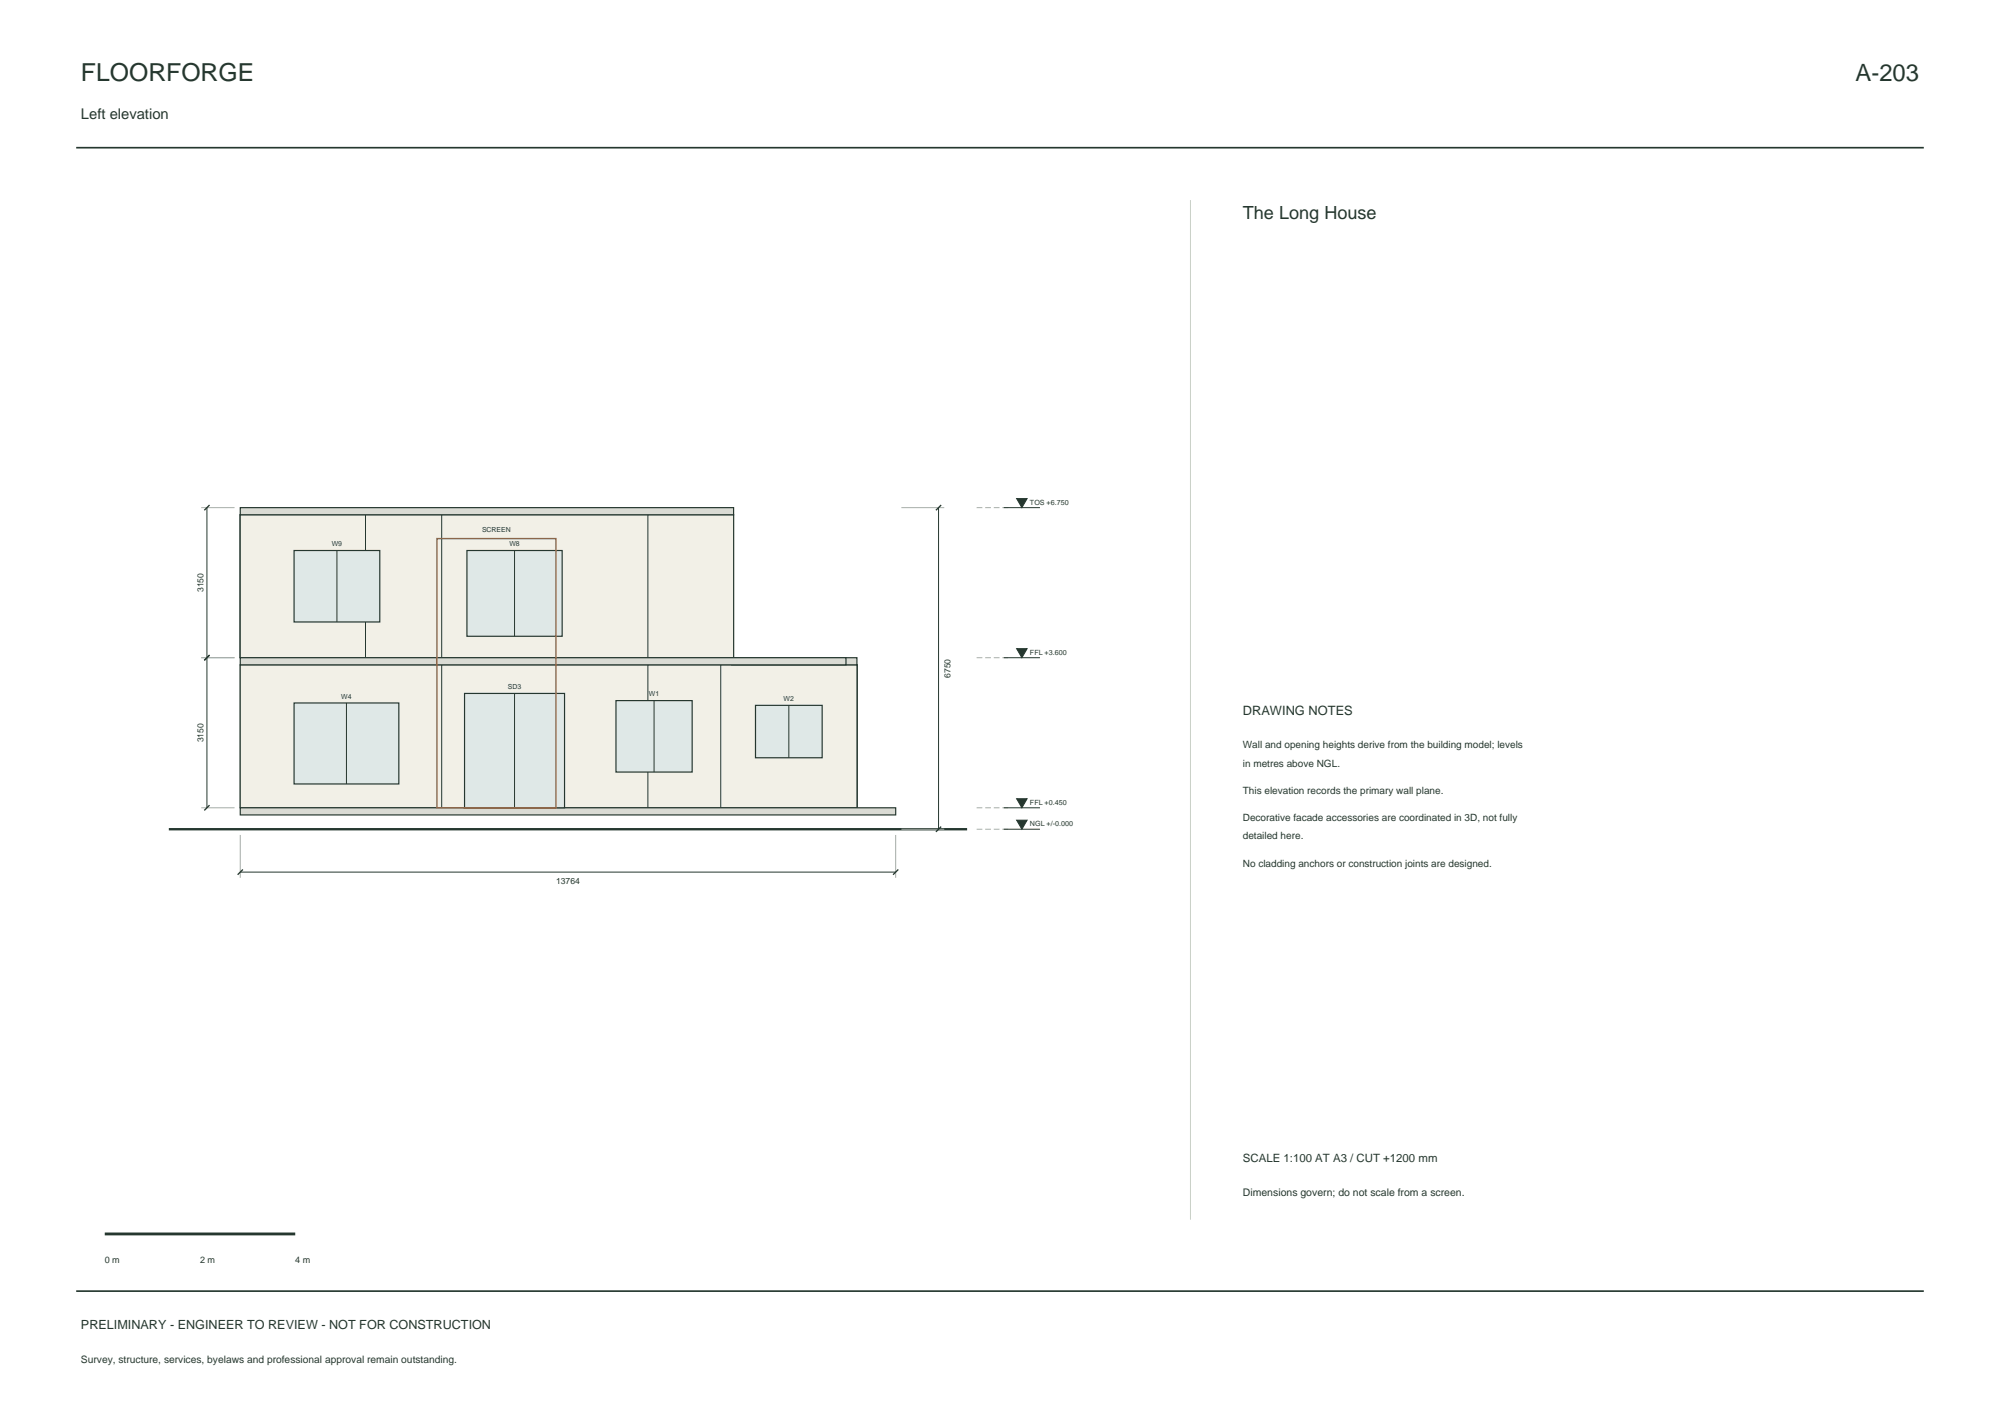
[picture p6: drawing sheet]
<svg xmlns="http://www.w3.org/2000/svg" width="420mm" height="297mm" viewBox="0 0 420 297" stroke-linecap="round" stroke-linejoin="round" font-family="sans-serif">
<path d="M16 31h388M16 271h388" fill="none" stroke="#25372f" stroke-width=".35"/>
<g fill="#f2f0e7" stroke="#25372f" stroke-width=".21">
<path d="M50.5 139.5h44.6v30h-44.6z" fill-rule="evenodd"/>
<path d="M50.5 139.5h2.3v30h-2.3z" fill-rule="evenodd"/>
<path d="M92.8 139.5h3.4v30h-3.4z" fill-rule="evenodd"/>
<path d="M93.9 139.5h28.3v30h-28.3z" fill-rule="evenodd"/>
<path d="M119.9 139.5h3.5v30h-3.5z" fill-rule="evenodd"/>
<path d="M92.8 139.5h2.3v30h-2.3z" fill-rule="evenodd"/>
<path d="M92.8 139.5h2.3v30h-2.3z" fill-rule="evenodd"/>
<path d="M92.8 139.5h2.3v30h-2.3z" fill-rule="evenodd"/>
<path d="M121.1 139.5h32.6v30h-32.6z" fill-rule="evenodd"/>
<path d="M121.1 139.5h2.3v30h-2.3z" fill-rule="evenodd"/>
<path d="M121.1 139.5h2.3v30h-2.3z" fill-rule="evenodd"/>
<path d="M121.1 139.5h2.3v30h-2.3z" fill-rule="evenodd"/>
<path d="M151.4 139.5h28.6v30h-28.6z" fill-rule="evenodd"/>
<path d="M151.4 139.5h2.3v30h-2.3z" fill-rule="evenodd"/>
<path d="M177.7 139.5h2.3v30h-2.3z" fill-rule="evenodd"/>
<path d="M92.8 139.5h3.4v30h-3.4z" fill-rule="evenodd"/>
<path d="M93.9 139.5h28.3v30h-28.3z" fill-rule="evenodd"/>
<path d="M119.9 139.5h3.5v30h-3.5z" fill-rule="evenodd"/>
<path d="M92.8 139.5h2.3v30h-2.3z" fill-rule="evenodd"/>
<path d="M121.1 139.5h2.3v30h-2.3z" fill-rule="evenodd"/>
<path d="M92.8 139.5h30.6v30h-30.6z" fill-rule="evenodd"/>
<path d="M92.8 139.5h2.3v30h-2.3z" fill-rule="evenodd"/>
<path d="M121.1 139.5h17.3v30h-17.3z" fill-rule="evenodd"/>
<path d="M136.1 139.5h17.6v30h-17.6z" fill-rule="evenodd"/>
<path d="M136.1 139.5h2.3v30h-2.3z" fill-rule="evenodd"/>
<path d="M151.4 139.5h28.6v30h-28.6z" fill-rule="evenodd"/>
<path d="M151.4 139.5h2.3v30h-2.3z" fill-rule="evenodd"/>
<path d="M177.7 139.5h2.3v30h-2.3z" fill-rule="evenodd"/>
<path d="M50.5 139.5h44.6v30h-44.6z" fill-rule="evenodd"/>
<path d="M92.8 139.5h45.6v30h-45.6z" fill-rule="evenodd"/>
<path d="M136.1 139.5h17.6v30h-17.6z" fill-rule="evenodd"/>
<path d="M151.4 139.5h28.6v30h-28.6z" fill-rule="evenodd"/>
<path d="M50.5 108h44.6v30.1h-44.6z" fill-rule="evenodd"/>
<path d="M50.5 108h2.3v30.1h-2.3z" fill-rule="evenodd"/>
<path d="M92.8 108h30.6v30.1h-30.6z" fill-rule="evenodd"/>
<path d="M92.8 108h2.3v30.1h-2.3z" fill-rule="evenodd"/>
<path d="M121.1 108h32.6v30.1h-32.6z" fill-rule="evenodd"/>
<path d="M121.1 108h2.3v30.1h-2.3z" fill-rule="evenodd"/>
<path d="M151.4 108h2.3v30.1h-2.3z" fill-rule="evenodd"/>
<path d="M151.4 108h2.3v30.1h-2.3z" fill-rule="evenodd"/>
<path d="M151.4 108h2.3v30.1h-2.3z" fill-rule="evenodd"/>
<path d="M92.8 108h30.6v30.1h-30.6z" fill-rule="evenodd"/>
<path d="M92.8 108h2.3v30.1h-2.3z" fill-rule="evenodd"/>
<path d="M121.1 108h2.3v30.1h-2.3z" fill-rule="evenodd"/>
<path d="M50.5 108h28.6v30.1h-28.6z" fill-rule="evenodd"/>
<path d="M50.5 108h2.3v30.1h-2.3z" fill-rule="evenodd"/>
<path d="M76.8 108h18.3v30.1h-18.3z" fill-rule="evenodd"/>
<path d="M76.8 108h2.3v30.1h-2.3z" fill-rule="evenodd"/>
<path d="M92.8 108h30.6v30.1h-30.6z" fill-rule="evenodd"/>
<path d="M92.8 108h2.3v30.1h-2.3z" fill-rule="evenodd"/>
<path d="M121.1 108h17.3v30.1h-17.3z" fill-rule="evenodd"/>
<path d="M136.1 108h17.6v30.1h-17.6z" fill-rule="evenodd"/>
<path d="M136.1 108h2.3v30.1h-2.3z" fill-rule="evenodd"/>
<path d="M151.4 108h2.7v30.1h-2.7z" fill-rule="evenodd"/>
<path d="M151.8 108h2.3v30.1h-2.3z" fill-rule="evenodd"/>
<path d="M50.5 108h28.6v30.1h-28.6z" fill-rule="evenodd"/>
<path d="M76.8 108h18.3v30.1h-18.3z" fill-rule="evenodd"/>
<path d="M92.8 108h45.6v30.1h-45.6z" fill-rule="evenodd"/>
<path d="M136.1 108h18v30.1h-18z" fill-rule="evenodd"/>
</g>
<g fill="#dadbd4" stroke="#25372f" stroke-width=".25">
<path d="M50.5 169.5h137.6v1.6h-137.6z" fill-rule="evenodd"/>
<path d="M153.7 138.1h26.3v1.4h-26.3z" fill-rule="evenodd"/>
<path d="M50.5 138.1h127.2v1.4h-127.2z" fill-rule="evenodd"/>
<path d="M50.5 106.5h103.6v1.5h-103.6z" fill-rule="evenodd"/>
</g>
<path d="M35.5 174h167.6" fill="none" stroke="#25372f" stroke-width=".5"/>
<path d="M129.4 147.1h16v15h-16z" fill-rule="evenodd" fill="#dfe8e7" stroke="#25372f" stroke-width=".25"/>
<path d="M137.4 147.1v15" fill="none" stroke="#25372f" stroke-width=".21"/>
<path d="M158.7 148h14v11h-14z" fill-rule="evenodd" fill="#dfe8e7" stroke="#25372f" stroke-width=".25"/>
<path d="M165.7 148v11" fill="none" stroke="#25372f" stroke-width=".21"/>
<path d="M61.8 147.6h22v17h-22z" fill-rule="evenodd" fill="#dfe8e7" stroke="#25372f" stroke-width=".25"/>
<path d="M72.8 147.6v17" fill="none" stroke="#25372f" stroke-width=".21"/>
<path d="M97.6 145.5h21v24h-21z" fill-rule="evenodd" fill="#dfe8e7" stroke="#25372f" stroke-width=".25"/>
<path d="M108.1 145.5v24" fill="none" stroke="#25372f" stroke-width=".21"/>
<path d="M98.1 115.5h20v18.1h-20z" fill-rule="evenodd" fill="#dfe8e7" stroke="#25372f" stroke-width=".25"/>
<path d="M108.1 115.5v18.1" fill="none" stroke="#25372f" stroke-width=".21"/>
<path d="M61.8 115.5h18v15h-18z" fill-rule="evenodd" fill="#dfe8e7" stroke="#25372f" stroke-width=".25"/>
<path d="M43.5 106.5v63M70.8 115.5v15M197.1 106.5v67.5M210.8 106.5h7.6M210.8 138.1h7.6M210.8 174h7.6M210.8 169.5h7.6M50.5 183h137.6" fill="none" stroke="#25372f" stroke-width=".21"/>
<path d="M91.7 113h25v56.5h-25z" fill="none" stroke="#9e653f" stroke-width=".3"/>
<path d="M42.3 106.5h7M189.3 106.5h9M42.3 138.1h7M42.3 169.5h7M50.5 175.3v9M188.1 175.3v9M189.3 174h9" fill="none" stroke="#a8afa4" stroke-width=".21"/>
<path d="M44 106l-1.1 1.1M197.6 106l-1.1 1.1M44 137.5l-1.1 1.1M44 169l-1.1 1.1M197.6 173.5l-1.1 1.1M51 182.5l-1.1 1.1M188.6 182.5l-1.1 1.1" fill="none" stroke="#25372f" stroke-width=".28"/>
<path d="M205.1 106.5h7M205.1 138.1h7M205.1 174h7M205.1 169.5h7" fill="none" stroke="#a8afa4" stroke-width=".21" stroke-dasharray="1.2 .6" stroke-linecap="butt"/>
<g fill="#25372f" stroke="#25372f" stroke-width=".21">
<path d="M213.5 172.2h2.2l-1.1 1.8z"/>
<path d="M213.5 167.7h2.2l-1.1 1.8z"/>
<path d="M213.5 136.1h2.2l-1.1 2z"/>
<path d="M213.5 104.7h2.2l-1.1 1.8z"/>
</g>
<path d="M250 42v214" fill="none" stroke="#c9d0c7" stroke-width=".21"/>
<path d="M22 259h40" fill="none" stroke="#25372f" stroke-width=".6"/>
<text font-size="5.2" fill="#25372f" x="17" y="17">FLOORFORGE</text>
<text font-size="5" fill="#25372f" x="389.7" y="17">A-203</text>
<text font-size="3.8" fill="#25372f" x="261" y="46">The Long House</text>
<text font-size="3.1" fill="#25372f" x="17" y="25">Left elevation</text>
<text font-size="2.7" fill="#25372f" x="261" y="150">DRAWING NOTES</text>
<text font-size="2.6" fill="#25372f" x="17" y="279">PRELIMINARY - ENGINEER TO REVIEW - NOT FOR CONSTRUCTION</text>
<text font-size="2.4" fill="#25372f" x="261" y="244">SCALE 1:100 AT A3 / CUT +1200 mm</text>
<text font-size="2.2" fill="#25372f" x="261" y="251">Dimensions govern; do not scale from a screen.</text>
<g font-size="2.1" fill="#25372f">
<text x="261" y="157">Wall and opening heights derive from the building model; levels</text>
<text x="261" y="160.9">in metres above NGL.</text>
<text x="261" y="166.6">This elevation records the primary wall plane.</text>
<text x="261" y="172.3">Decorative facade accessories are coordinated in 3D, not fully</text>
<text x="261" y="176.2">detailed here.</text>
<text x="261" y="181.9">No cladding anchors or construction joints are designed.</text>
<text x="17" y="286">Survey, structure, services, byelaws and professional approval remain outstanding.</text>
</g>
<g font-size="1.9" fill="#25372f">
<text x="22" y="265">0 m</text>
<text x="42" y="265">2 m</text>
<text x="62" y="265">4 m</text>
</g>
<g font-size="1.8" fill="#25372f">
<text x="42.8" y="124.3" transform="rotate(-90 42.8 124.3)">3150</text>
<text x="199.6" y="142.3" transform="rotate(-90 199.6 142.3)">6750</text>
<text x="42.8" y="155.8" transform="rotate(-90 42.8 155.8)">3150</text>
<text x="116.8" y="185.5">13764</text>
</g>
<g font-size="1.5" fill="#25372f">
<text x="216.3" y="105.9">TOS +6.750</text>
<text x="216.3" y="137.5">FFL +3.600</text>
<text x="216.3" y="173.4">NGL +/-0.000</text>
<text x="216.3" y="168.9">FFL +0.450</text>
</g>
<g font-size="1.4" fill="#25372f">
<text x="101.2" y="111.8">SCREEN</text>
<text x="69.7" y="114.7">W9</text>
<text x="107" y="114.7">W8</text>
<text x="71.7" y="146.6">W4</text>
<text x="106.6" y="144.6">SD3</text>
<text x="136.3" y="146.2">W1</text>
<text x="164.6" y="147.1">W2</text>
</g>
</svg>
